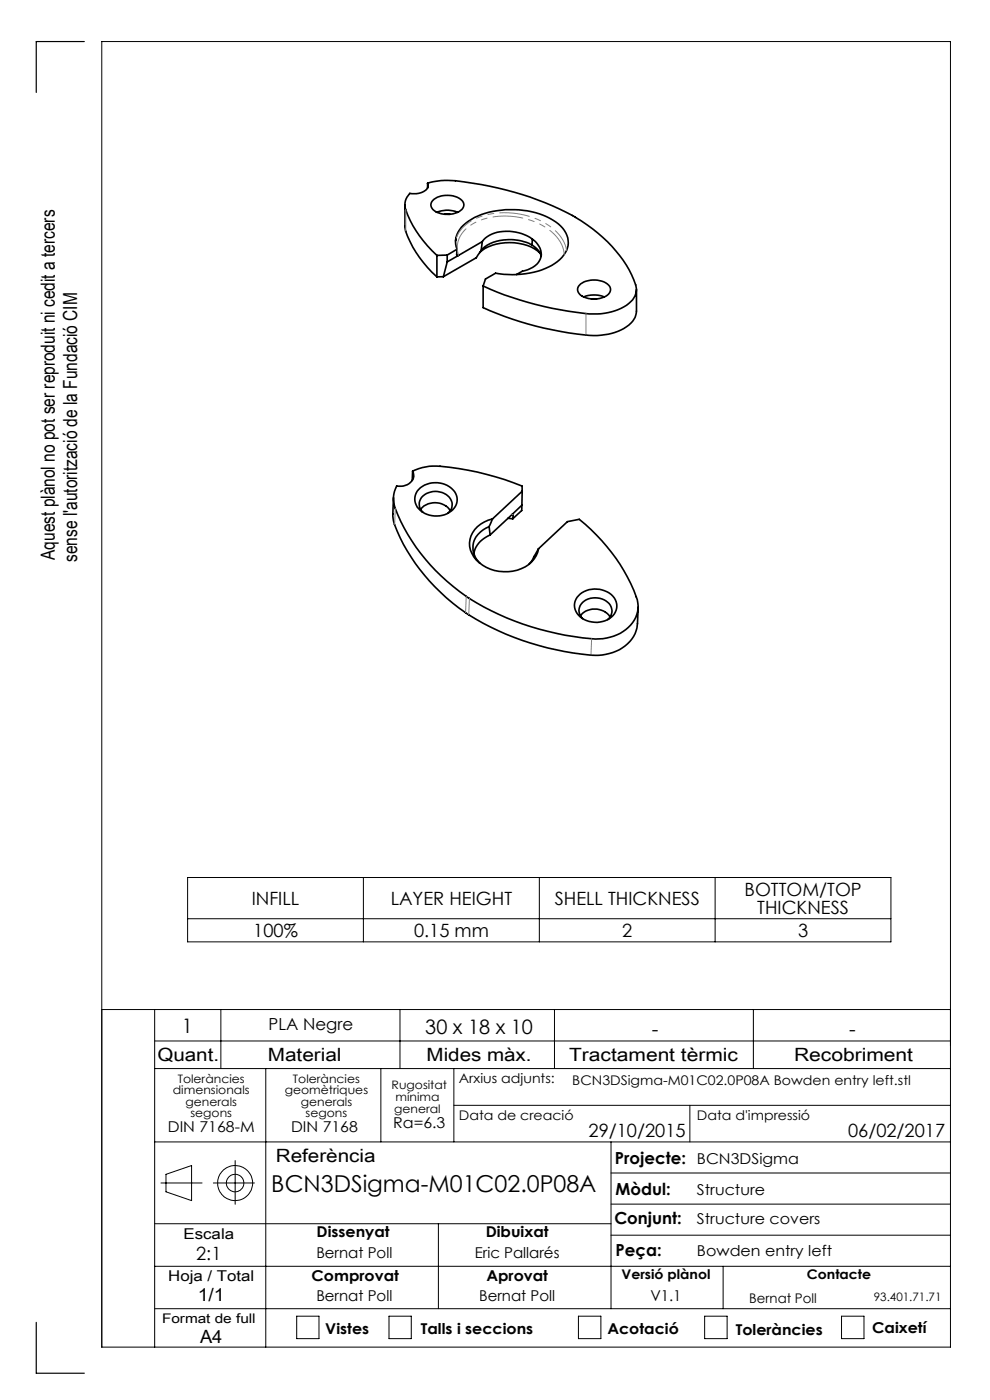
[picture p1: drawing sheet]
<svg xmlns="http://www.w3.org/2000/svg" width="210mm" height="297mm" viewBox="0 0 210 297" stroke-linecap="round" stroke-linejoin="round" font-family="sans-serif">
<g fill="none" stroke="#000" stroke-width=".21">
<path d="M39.8 186.2h149.2v13.6h-149.2zM39.8 194.9h149.2M77.1 186.2v13.6M114.4 186.2v13.6M151.7 186.2v13.6M21.6 214.2h180M32.8 214.2v71.6M46.8 214.2v12.5M84.8 214.2v12.5M117.6 214.2v12.5M159.8 214.2v12.5M32.8 220.8h168.8"/>
<path d="M32.8 226.7h168.8M56.4 226.7v59.1M80.8 226.7v15.5M96.3 226.7v15.5M96.3 234.5h105.3M146.3 234.5v7.7M32.8 259.6h96.8M32.8 242.2h168.8M34.1 251h8.8M35.2 249.1l5.4-1.8v7.4l-5.4-1.9zM45.3 251h8.7M49.9 246.2v9.3"/>
<path d="M93 259.6v18M129.6 242.2v35.4M129.6 255.4h72M129.6 248.8h72M32.8 277.6h168.8M32.8 268.6h168.8M62.9 279.2h4.8v4.8h-4.8zM82.5 279.2h4.7v4.8h-4.7zM122.7 279.2h4.8v4.8h-4.8zM129.6 262h72M149.5 279.2h4.7v4.8h-4.7zM153.4 268.6v9"/>
<path d="M178.5 279.2h4.8v4.8h-4.8zM21.6 285.8h180v-277h-180v277"/>
<circle cx="49.9" cy="251" r="3.7"/>
<circle cx="49.9" cy="251" r="1.86"/>
</g>
<path d="M17.9 8.8h-10.2v10.8M7.7 280.5v10.8h10.2" fill="none" stroke="#000" stroke-width=".25"/>
<g fill="none" stroke="#000" stroke-width=".35">
<path d="M90.7 38.9a15.5 15.5 0 0 1 7.8-.3 62.4 62.4 0 0 1 23.6 7.5 28.8 28.8 0 0 1 12.3 13.3 3.9 3.9 0 0 1-1.5 5.4 14 14 0 0 1-10.5 1.5 70 70 0 0 1-19.9-5.6M90.7 38.9a1.44 1.44 0 0 1-1.1 1.9l-1.3 .3-1.4-.1a3.6 3.6 0 0 0-.4 4.6 25 25 0 0 0 6.2 8.6M90.7 38.9v1M85.9 43.5v4.5a14.5 14.5 0 0 0 3.1 6.6l1.7 2.1 2 2M92.1 42.3a5 5 0 0 1 6.1 .5 1.5 1.5 0 0 1-.8 2.1 4.9 4.9 0 0 1-5.8-.7l-.2-.9 .2-.5zM92.7 54.2v4.5M92.7 45a5.4 5.4 0 0 1 4.4 0M94.1 58.7h-1.4M94.3 45.5h1.2M94.9 54.1l-2.2 .1M94.9 54.1v1.5M94.9 55.6l-.8 3.1"/>
<path d="M96.8 50.5l-.2 .6M96.9 52.9a4.9 4.9 0 0 1 2.5-6 18.3 18.3 0 0 1 17.2-.6 6.2 6.2 0 0 1 3.9 5.2 6.3 6.3 0 0 1-4.2 5.2 19.1 19.1 0 0 1-11.2 1.3l-2.1 1.2-.5 1.5M96.9 52.9v1.1l.1 .2h.3M96.9 52.9l-2 1.2M97.3 54.2l-2.4 1.4M101.7 53.6a10.2 10.2 0 0 1 9.2-1.8 7.4 7.4 0 0 1 3.7 1.9M102.1 53.2l-1.1 1.5-6.9 4M102.3 51.3l-5 2.9M102.3 51.3l-.2 1.9M112.9 52a10.3 10.3 0 0 0-10.1 .3l-.7 .9M112.9 52l.5 .3a3.3 3.3 0 0 1 1.4 2M112.9 50.7a3.4 3.4 0 0 1 .9 5.4l-.8 .6-1 .5-1.2 .3-1.3 .7"/>
<path d="M112.9 50.7a8.8 8.8 0 0 0-10-.2l-.6 .8M112.9 50.7v1.3M102.5 60.7v4.6a67.5 67.5 0 0 0 24.2 5.9 10.4 10.4 0 0 0 7.5-3l.5-.9 .3-.9v-5M122.9 60.5a4.8 4.8 0 0 1 6.4 .2 1.59 1.59 0 0 1-1.2 2.3 5.2 5.2 0 0 1-5.2-.6l-.4-.8 .1-.6zM123.8 63a5.8 5.8 0 0 1 4.4 0M125.4 63.4h1.1M87.5 99.9a12.5 12.5 0 0 1 7.9-.8 62.7 62.7 0 0 1 15.3 4l.1 1.1M87.5 99.9a2.34 2.34 0 0 1-2.4 3.2h-1a6.1 6.1 0 0 0 .3 6.1 42.9 42.9 0 0 0 24.8 22.6 57.9 57.9 0 0 0 17.9 3.7 8.5 8.5 0 0 0 8-5.2l.3-1.8a15.4 15.4 0 0 0-2.3-6.1 40.5 40.5 0 0 0-10.2-12.2l-2.5 .5-6.2 5.7M87.5 99.9v2M83.5 105.6l-.2 3.9a22.5 22.5 0 0 0 3.9 8.7 43.2 43.2 0 0 0 21.8 17 59.4 59.4 0 0 0 17.9 3.8 8.6 8.6 0 0 0 8-5.2l.3-1.5 .2-3.4M88.8 103.8a5 5 0 0 1 8 1.3 3.4 3.4 0 0 1-3 4.2 4.8 4.8 0 0 1-5.7-2.6l-.1-.8 .1-.9zM89.2 108.1a4 4 0 0 1 6.3 .2"/>
<path d="M89.7 108.7a2.41 2.41 0 0 1-.7-2.5 2.41 2.41 0 0 1 1.9-1.7 3.6 3.6 0 0 1 5 2.5 2.3 2.3 0 0 1-.9 1.9M103.8 111.7a4.7 4.7 0 0 0-3.4 5.3l.5 1.3 .9 1.2M103.8 111.7l.2 1.8M104 113.5a5.2 5.2 0 0 0-3.5 4M104.5 110.1a5.5 5.5 0 0 0-4.7 6.6 7.7 7.7 0 0 0 8 4.6 6.4 6.4 0 0 0 6.4-4.9M104.5 110.1l-.7 1.6M107.7 110l1.1 .1M108.5 109.2l.4-.1-.1 1M108.5 109.2l-4.5 4.3M110.7 107.2l-2.2 2M110.7 107.2v1.1l-1.9 1.8M110.8 104.2l-6.3 5.9"/>
<path d="M110.8 104.2l-.1 3M114.2 116.4l-1.2 2.3-.8 1M122.7 126.4a5.2 5.2 0 0 1 7.8 .8 3.3 3.3 0 0 1-2.8 4.7 4.6 4.6 0 0 1-5.8-3l.1-1.3zM123.1 130.6a4 4 0 0 1 6.3 .3M123.5 131.2a2.56 2.56 0 0 1-.5-2.7 2.56 2.56 0 0 1 2.2-1.6 3.7 3.7 0 0 1 4.6 2.2l-.1 1.2-.8 1.1"/>
</g>
<path d="M86.1 44.4v4.6M124.3 66.5v4.6M83.7 111.2l.2-3.4M108.9 109.2h-.3M98.8 130l.1-3.5M99.4 130.4l.2-3.5M125.4 139l.1-3.5" fill="none" stroke="#808080" stroke-width=".21" stroke-dasharray="6.3 1.3 1.3 1.3 1.3 1.3"/>
<path d="M96.8 50.5a8 8 0 0 1 5.8-4.8 16.7 16.7 0 0 1 15.4 3.5l1.3 1.6 .6 1.2 .3 1.1" fill="none" stroke="#808080" stroke-width=".21" stroke-dasharray="6.3 1.3 1.3 1.3 1.3 1.3" stroke-dashoffset="1.4"/>
<path d="M119.7 54a7.9 7.9 0 0 0-4.6-6.2 15.7 15.7 0 0 0-15.3 0 5.4 5.4 0 0 0-2.5 6.4" fill="none" stroke="#808080" stroke-width=".21" stroke-dasharray="6.3 1.3 1.3 1.3 1.3 1.3" stroke-dashoffset=".2"/>
<text font-size="4.9" x="57.6" y="253">BCN3DSigma-M01C02.0P08A</text>
<g font-size="4.2">
<text x="38.6" y="219">1</text>
<text x="90.2" y="219.4">30 x 18 x 10</text>
<text x="138.3" y="219.7">-</text>
<text x="180.1" y="219.7">-</text>
</g>
<g font-size="4.1">
<text x="11.6" y="118.8" transform="rotate(-90 11.6 118.8)">Aquest plànol no pot ser reproduit ni cedit a tercers</text>
<text x="16.3" y="119.2" transform="rotate(-90 16.3 119.2)">sense l'autorització de la Fundació CIM</text>
</g>
<g font-size="3.9">
<text x="53.4" y="192">INFILL</text>
<text x="82.9" y="192">LAYER HEIGHT</text>
<text x="117.7" y="192">SHELL THICKNESS</text>
<text x="157.9" y="190">BOTTOM/TOP</text>
<text x="160.6" y="193.9">THICKNESS</text>
<text x="53.7" y="198.8">100%</text>
<text x="87.8" y="198.8">0.15 mm</text>
<text x="132" y="198.8">2</text>
<text x="169.3" y="198.8">3</text>
<text x="33.4" y="225">Quant.</text>
<text x="56.8" y="225">Material</text>
<text x="90.5" y="225">Mides màx.</text>
<text x="120.7" y="225">Tractament tèrmic</text>
<text x="168.4" y="225">Recobriment</text>
<text x="124.8" y="241.3">29/10/2015</text>
<text x="179.9" y="241.3">06/02/2017</text>
<text x="58.5" y="246.5">Referència</text>
<text x="41.6" y="267.2">2:1</text>
<text x="41.9" y="276.1">1/1</text>
<text x="42.4" y="284.9">A4</text>
</g>
<g font-size="3.5">
<text x="57" y="218.6">PLA Negre</text>
<text x="130.5" y="246.8">Projecte:</text>
<text x="130.6" y="253.4">Mòdul:</text>
<text x="130.3" y="259.8">Conjunt:</text>
<text x="130.6" y="266.4">Peça:</text>
</g>
<g font-size="3.2">
<text x="83.4" y="239.3">Ra=6.3</text>
<text x="35.6" y="240.1">DIN 7168-M</text>
<text x="61.7" y="240.1">DIN 7168</text>
<text x="147.8" y="246.8">BCN3DSigma</text>
<text x="147.8" y="253.4">Structure</text>
<text x="38.9" y="262.9">Escala</text>
<text x="67.2" y="262.5">Dissenyat</text>
<text x="103" y="262.5">Dibuixat</text>
<text x="147.8" y="259.8">Structure covers</text>
<text x="67.1" y="266.8">Bernat Poll</text>
<text x="100.7" y="266.8">Eric Pallarés</text>
<text x="147.8" y="266.4">Bowden entry left</text>
<text x="35.7" y="271.7">Hoja / Total</text>
<text x="66.1" y="271.7">Comprovat</text>
<text x="103.2" y="271.7">Aprovat</text>
<text x="67.1" y="276.1">Bernat Poll</text>
<text x="101.6" y="276.1">Bernat Poll</text>
<text x="138" y="276.1">V1.1</text>
<text x="69" y="283.1">Vistes</text>
<text x="89.3" y="283.1">Talls i seccions</text>
<text x="128.8" y="283.1">Acotació</text>
<text x="156.1" y="283.2">Toleràncies</text>
<text x="185" y="282.8">Caixetí</text>
</g>
<g font-size="2.8">
<text x="97.3" y="229.6">Arxius adjunts:</text>
<text x="121.4" y="230.2">BCN3DSigma-M01C02.0P08A Bowden entry left.stl</text>
<text x="97.3" y="237.7">Data de creació</text>
<text x="147.8" y="237.7">Data d'impressió</text>
<text x="131.8" y="271.4">Versió plànol</text>
<text x="171.2" y="271.4">Contacte</text>
<text x="34.4" y="280.7">Format de full</text>
<text x="158.9" y="276.3">Bernat Poll</text>
</g>
<g font-size="2.5">
<text x="36.7" y="232.1">dimensionals</text>
<text x="37.7" y="229.6">Toleràncies</text>
<text x="60.4" y="232.1">geomètriques</text>
<text x="62.1" y="229.6">Toleràncies</text>
<text x="83.1" y="231">Rugositat</text>
<text x="83.9" y="233.5">mínima</text>
<text x="39.4" y="234.6">generals</text>
<text x="40.4" y="237.1">segons</text>
<text x="63.8" y="234.6">generals</text>
<text x="64.8" y="237.1">segons</text>
<text x="83.6" y="236.2">general</text>
<text x="185.4" y="276.1">93.401.71.71</text>
</g>
</svg>
